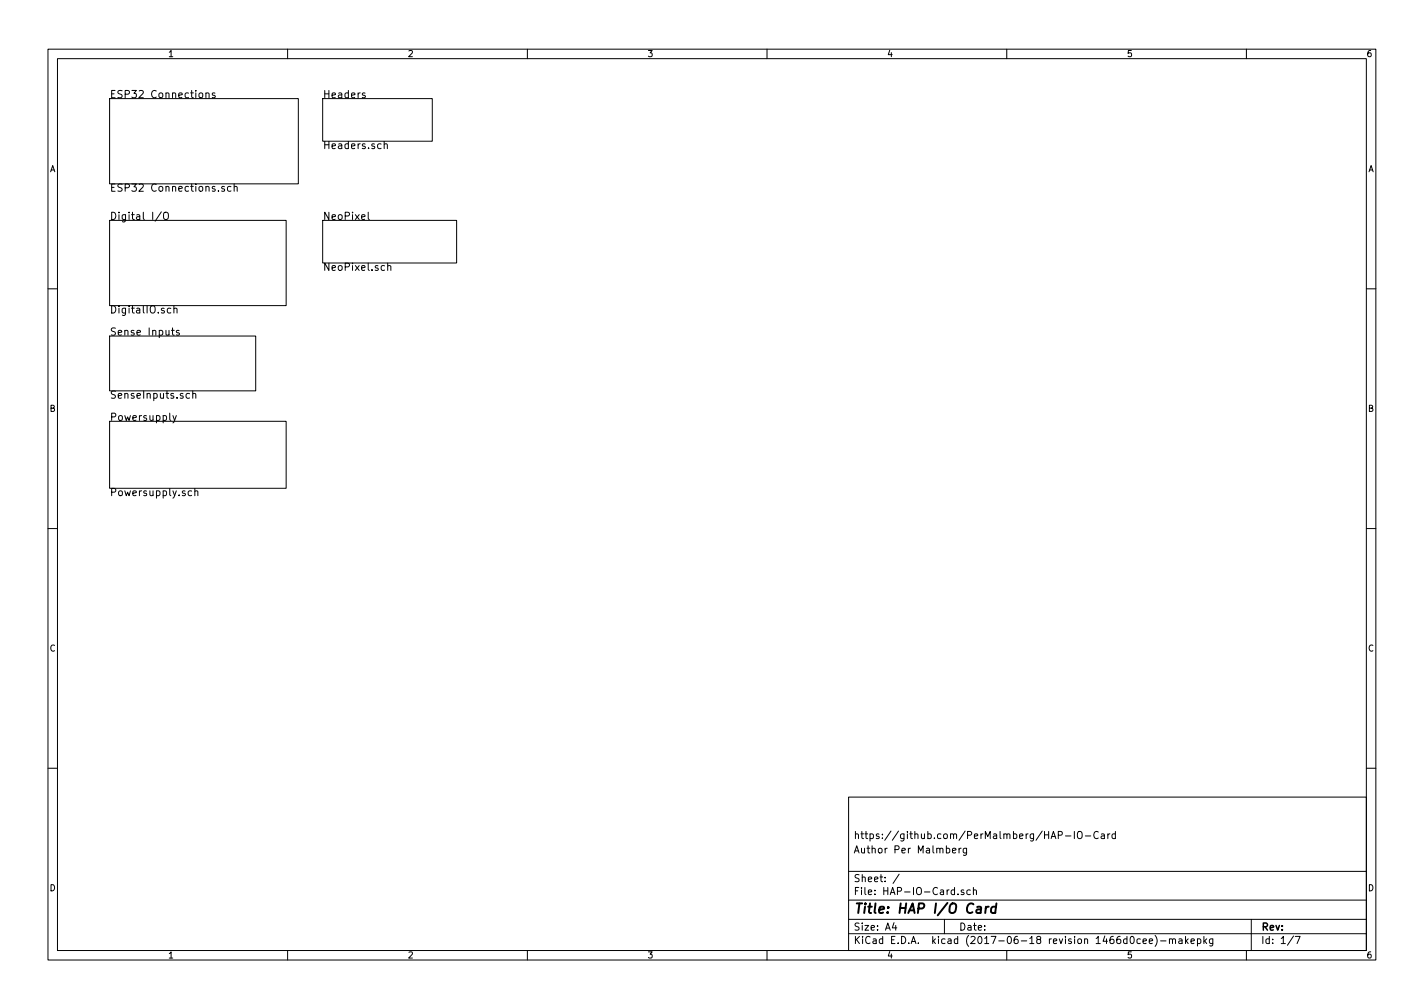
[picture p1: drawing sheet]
<svg xmlns="http://www.w3.org/2000/svg" width="297mm" height="210mm" viewBox="0 0 297 210" stroke-linecap="round" stroke-linejoin="round" font-family="sans-serif">
<g fill="none" stroke="#000" stroke-width=".21">
<path d="M10 10.3h277v189.9h-277zM12 12.2h273v186.1h-273zM43 19.5l.2-.1 .3 .1 .1 .9M43 19.4v1M44.8 19.5l-.3-.1-.2 .2v.2l.5 .2v.3h-.5M60 10.3v1.9M76.1 19.5l-.3-.1-.2 .2v.2l.5 .2v.3h-.5M110 10.3v1.9M160 10.3v1.9M210 10.3v1.9M260 10.3v1.9M22.9 20.6h39.3v17.7h-39.3z"/>
<path d="M46.8 39l-.4-.1-.2 .2 .1 .2 .5 .2v.3h-.6M48.2 39l-.4-.1-.4 .3 .2 .6h.6M48.8 39l.2-.1 .4 .1 .1 .9M48.8 38.4v1.5M67.3 20.6h22.9v8.9h-22.9zM80.1 30.1l.3-.1 .3 .1 .1 .9M80.1 29.5v1.5M22.9 46h36.8v17.7h-36.8zM33.7 44.2l-1.3 1.9M34.2 44.5l.3-.2a.53 .53 0 0 1 .6 .5v.5a.51 .51 0 0 1-.5 .5 .51 .51 0 0 1-.5-.5zM67.3 46h27.9v8.9h-27.9zM76.8 44.3v1.3l.2 .2"/>
<path d="M80.9 55.5l.2-.1 .4 .1v.9M80.9 54.9v1.5M10 60.2h2M22.9 70.1h30.4v11.4h-30.4zM35.6 64.4l-.4-.1-.3 .3 .2 .6h.5M35.8 68.9h.5M36 68.4v1.3l.3 .2M36.3 64.4l.2-.1 .4 .1v.9M36.3 63.8v1.5M37.4 69l-.4-.1-.2 .2 .1 .2 .5 .2v.3h-.6M285 60.2h2M22.9 87.9h36.8v13.9h-36.8z"/>
<path d="M36.1 86.7l.3 1M36.8 86.7l-.5 1.4-.2 .1M39.5 82.1h-.4l-.3 .2 .2 .7h.5M40.2 82.2l.2-.1h.4v1M40.2 81.6v1.5M10 110.3h2M40 102.5l-.5-.1-.3 .3 .2 .6h.6M40.6 102.5l.2-.1 .4 .1 .1 .9M40.6 101.9v1.5M285 110.3h2M10 160.2h2M177 166.3h108v32h-108z"/>
<path d="M198.7 177.4l.7-.1-.1-.3-.4-.1-.2 .2 .1 .7h.5M200.1 176.9v1M200.5 176.9l-.4 .3M201.6 176.9v1.2l-.3 .3h-.3M201.6 177l-.4-.1-.3 .3 .1 .6 .2 .1 .4-.1M220.8 174.2l.7-.1v-.5l-.2-.2h-.5v1.5M222.2 174.4h1.2M224.1 173.4v1.5M224.9 173.5a.5 .5 0 0 1 .6 0 .5 .5 0 0 1 .2 .4v.5a.5 .5 0 0 1-.5 .5 .5 .5 0 0 1-.5-.5v-.5zM226.4 174.4h1.1M229.1 173.6a.59 .59 0 0 0-.8 0 .59 .59 0 0 0-.1 .7 .56 .56 0 0 0 .3 .6 .56 .56 0 0 0 .6-.1M229.7 174h.6l.1 .9"/>
<path d="M230.4 174.3l-.5 .1-.2 .2 .2 .3 .5-.1M231.1 173.9v1M231.5 173.9l-.4 .3M232.7 174l-.5-.1-.2 .3 .1 .6h.6M232.7 173.4v1.5M285 160.2h2M60 198.3v1.9M110 198.3v1.9M160 198.3v1.9M177 194.8h108M177 191.8h108M177 187.8h108"/>
<path d="M177 181.8h108M186.5 192.5l-.4 1h1M186.8 193v1M187.6 182.3l-1.3 2M197 191.8v3M199.8 186.5v.1M201 185.7l-.3-.1-.2 .2 .1 .2 .4 .2v.3h-.5M202.4 185.7l-.4-.1-.3 .3 .1 .6 .2 .1 .4-.1M203 185.7l.3-.1 .3 .1 .1 .9M203 185.1v1.5M210 198.3v1.9M237.9 195.9l-.5-.1-.2 .3 .1 .6h.6"/>
<path d="M238.4 196.3l.7-.1v-.3l-.4-.1-.3 .2 .1 .7h.6M239.7 196.3l.7-.1v-.3l-.5-.1-.2 .2 .1 .7h.6M240.9 195.1a1.71 1.71 0 0 1 0 2.3M242.1 196.3h1.1M243.9 196l.2-.2 .4 .1 .1 .9M243.9 195.8v1M244.6 196l.2-.2 .3 .1 .1 .9M245.9 195.9h.6l.1 .9M246.6 196.2l-.5 .1-.2 .2 .2 .3 .5-.1M247.3 195.3v1.5M247.4 196.3l.5 .5M247.9 195.8l-.6 .6"/>
<path d="M248.4 196.3l.7-.1v-.3l-.5-.1-.2 .2 .1 .7h.6M249.8 195.9l.4-.1 .3 .3-.1 .6h-.6M249.8 195.8v1.5M251.1 195.3v1.5M251.3 196.3l.4 .5M251.7 195.8l-.6 .6M253 195.8l-.1 1.4-.2 .1h-.4M253 195.9l-.4-.1-.3 .3v.6l.3 .1 .4-.1M260 198.3v1.9M261 191.8v6.5M269.8 195.2l-1.2 2M270.2 195.3h1l-.6 1.5"/>
</g>
<path d="M203.8 189.2h.8l-.1 1.2M204.6 189.6l-.6 .1a.4 .4 0 0 0-.4 .3 .4 .4 0 0 0 .3 .4l.6-.1M205.7 189.1l-.2 1.3M206.2 189.1l-.4 .1-.2 .3M207.7 189.2l-.5-.1-.4 .4v.8l.2 .1 .6-.1M207.8 188.4l-.2 2" fill="none" stroke="#000" stroke-width=".41"/>
<text font-size="2.8" x="178" y="190.5">Title: HAP I/O Card</text>
<g font-size="2.1">
<text x="22.9" y="20.5">ESP32 Connections</text>
<text x="67.3" y="20.5">Headers</text>
<text x="67.3" y="31.1">Headers.sch</text>
<text x="22.9" y="40">ESP32 Connections.sch</text>
<text x="22.9" y="45.9">Digital I/O</text>
<text x="67.3" y="45.9">NeoPixel</text>
<text x="67.3" y="56.5">NeoPixel.sch</text>
<text x="22.9" y="65.4">DigitalIO.sch</text>
<text x="22.9" y="70">Sense Inputs</text>
<text x="22.9" y="83.2">SenseInputs.sch</text>
<text x="22.9" y="87.8">Powersupply</text>
<text x="22.9" y="103.5">Powersupply.sch</text>
<text x="178" y="178">Author Per Malmberg</text>
<text x="178" y="175">https://github.com/PerMalmberg/HAP-IO-Card</text>
<text x="178" y="184">Sheet: /</text>
<text x="178" y="186.7">File: HAP-IO-Card.sch</text>
<text x="178" y="196.9">KiCad E.D.A. kicad (2017-06-18 revision 1466d0cee)-makepkg</text>
<text x="178" y="194.1">Size: A4</text>
<text x="200" y="194.1">Date:</text>
<text x="263" y="194.1">Rev:</text>
<text x="263" y="196.9">Id: 1/7</text>
</g>
<g font-size="1.8">
<text x="35" y="11.9">1</text>
<text x="85" y="11.9">2</text>
<text x="135" y="11.9">3</text>
<text x="185" y="11.9">4</text>
<text x="235" y="11.9">5</text>
<text x="285" y="11.9">6</text>
<text x="10.4" y="35.9">A</text>
<text x="285.4" y="35.9">A</text>
<text x="10.4" y="85.9">B</text>
<text x="285.4" y="85.9">B</text>
<text x="10.4" y="135.9">C</text>
<text x="285.4" y="135.9">C</text>
<text x="10.4" y="185.9">D</text>
<text x="285.4" y="185.9">D</text>
<text x="35" y="199.9">1</text>
<text x="85" y="199.9">2</text>
<text x="135" y="199.9">3</text>
<text x="185" y="199.9">4</text>
<text x="235" y="199.9">5</text>
<text x="285" y="199.9">6</text>
</g>
</svg>
